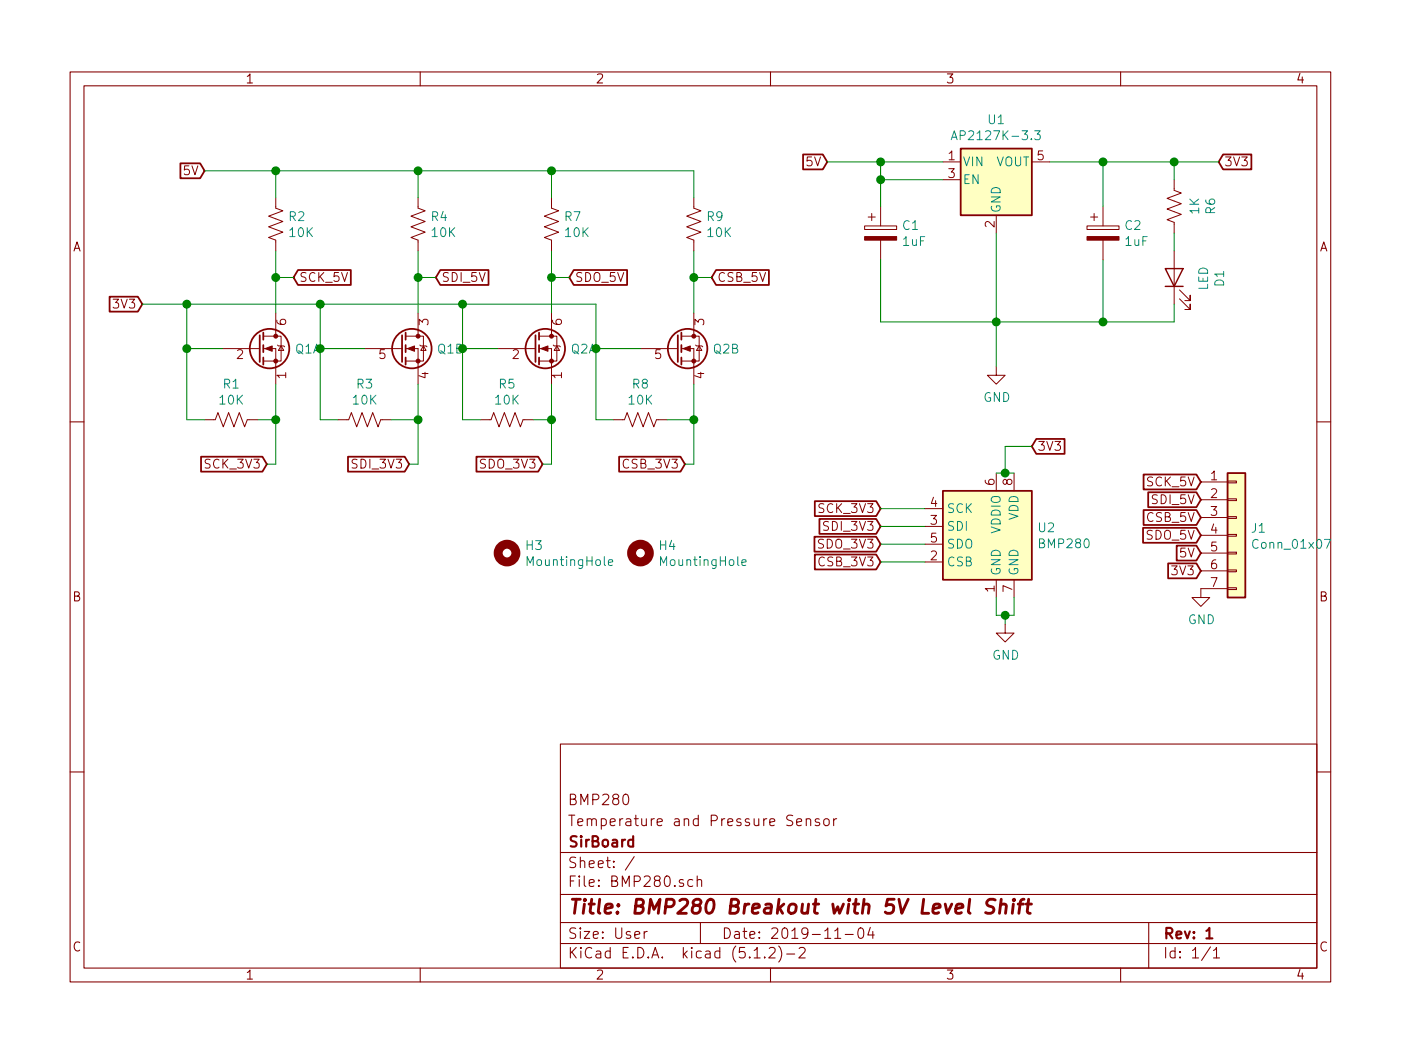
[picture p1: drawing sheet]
EESchema Schematic File Version 4
LIBS:BMP280-cache
EELAYER 29 0
EELAYER END
$Descr User 7874 5906
encoding utf-8
Sheet 1 1
Title "BMP280 Breakout with 5V Level Shift"
Date "2019-11-04"
Rev "1"
Comp "SirBoard"
Comment1 "Temperature and Pressure Sensor"
Comment2 "BMP280"
Comment3 ""
Comment4 ""
$EndDescr
$Comp
L Device:CP C1
U 1 1
P 4950 1300
F 0 "C1" H 5068 1345 50  0000 L CNN
F 1 "1uF" H 5068 1255 50  0000 L CNN
F 2 "Capacitor_SMD:C_0603_1608Metric" H 4988 1150 50  0001 C CNN
F 3 "~" H 4950 1300 50  0001 C CNN
F 4 "C29936" H 4950 1300 50  0001 C CNN "Part"
	1    4950 1300
	1    0    0    -1  
$EndComp
$Comp
L Device:CP C2
U 1 1
P 6200 1300
F 0 "C2" H 6318 1345 50  0000 L CNN
F 1 "1uF" H 6318 1255 50  0000 L CNN
F 2 "Capacitor_SMD:C_0603_1608Metric" H 6238 1150 50  0001 C CNN
F 3 "~" H 6200 1300 50  0001 C CNN
F 4 "C29936" H 6200 1300 50  0001 C CNN "Part"
	1    6200 1300
	1    0    0    -1  
$EndComp
Wire Wire Line
	4950 1450 4950 1800
Wire Wire Line
	4950 1800 5600 1800
Connection ~ 5600 1800
Wire Wire Line
	5300 900  4950 900 
Wire Wire Line
	4950 900  4950 1000
Wire Wire Line
	4950 1000 5300 1000
Wire Wire Line
	4950 1000 4950 1150
Connection ~ 4950 1000
Wire Wire Line
	5900 900  6200 900 
Wire Wire Line
	6200 900  6200 1150
Text GLabel 4650 900  0    50   Input ~ 0
5V
Wire Wire Line
	4650 900  4950 900 
Connection ~ 4950 900 
Text GLabel 6850 900  2    50   Input ~ 0
3V3
Wire Wire Line
	6850 900  6600 900 
Connection ~ 6200 900 
$Comp
L power:GND #PWR0101
U 1 1
P 5600 2050
F 0 "#PWR0101" H 5600 1800 50  0001 C CNN
F 1 "GND" H 5604 1878 50  0000 C CNN
F 2 "" H 5600 2050 50  0001 C CNN
F 3 "" H 5600 2050 50  0001 C CNN
	1    5600 2050
	1    0    0    -1  
$EndComp
Wire Wire Line
	5600 2050 5600 1800
$Comp
L Device:R_US R6
U 1 1
P 6600 1150
F 0 "R6" V 6803 1150 50  0000 C CNN
F 1 "1K" V 6713 1150 50  0000 C CNN
F 2 "Resistor_SMD:R_0603_1608Metric" V 6640 1140 50  0001 C CNN
F 3 "~" H 6600 1150 50  0001 C CNN
F 4 "C25585" V 6600 1150 50  0001 C CNN "Part"
	1    6600 1150
	1    0    0    -1  
$EndComp
$Comp
L Device:LED D1
U 1 1
P 6600 1550
F 0 "D1" H 6593 1297 50  0000 C CNN
F 1 "LED" H 6593 1387 50  0000 C CNN
F 2 "LED_SMD:LED_0603_1608Metric" H 6600 1550 50  0001 C CNN
F 3 "~" H 6600 1550 50  0001 C CNN
F 4 "C118330" H 6600 1550 50  0001 C CNN "Part"
	1    6600 1550
	0    -1   -1   0   
$EndComp
Wire Wire Line
	6600 1300 6600 1400
Wire Wire Line
	6600 1800 6600 1700
$Comp
L power:GND #PWR0106
U 1 1
P 5650 3500
F 0 "#PWR0106" H 5650 3250 50  0001 C CNN
F 1 "GND" H 5654 3328 50  0000 C CNN
F 2 "" H 5650 3500 50  0001 C CNN
F 3 "" H 5650 3500 50  0001 C CNN
	1    5650 3500
	1    0    0    -1  
$EndComp
Wire Wire Line
	6600 900  6600 1000
Text GLabel 5800 2500 2    50   Input ~ 0
3V3
Text GLabel 1150 950  0    50   Input ~ 0
5V
$Comp
L Sensor_Pressure:BMP280 U2
U 1 1
P 5600 3050
F 0 "U2" H 5830 3145 50  0000 L CNN
F 1 "BMP280" H 5830 3055 50  0000 L CNN
F 2 "Package_LGA:Bosch_LGA-8_2x2.5mm_P0.65mm_ClockwisePinNumbering" H 5600 2350 50  0001 C CNN
F 3 "https://ae-bst.resource.bosch.com/media/_tech/media/datasheets/BST-BMP280-DS001-19.pdf" H 5600 3050 50  0001 C CNN
F 4 "C83291" H 5600 3050 50  0001 C CNN "Part"
	1    5600 3050
	1    0    0    -1  
$EndComp
Connection ~ 6600 900 
Wire Wire Line
	6600 900  6200 900 
Wire Wire Line
	6600 1800 6200 1800
Connection ~ 6200 1800
Wire Wire Line
	6200 1800 5600 1800
Wire Wire Line
	6200 1450 6200 1800
$Comp
L Device:Q_DUAL_NMOS_S1G1D2S2G2D1 Q2
U 1 1
P 3000 1950
F 0 "Q2" H 3206 1950 50  0000 L CNN
F 1 "BSS138DW" H 3205 1905 50  0001 L CNN
F 2 "Package_TO_SOT_SMD:SOT-363_SC-70-6" H 3200 1950 50  0001 C CNN
F 3 "~" H 3200 1950 50  0001 C CNN
F 4 "C193381" H 3000 1950 50  0001 C CNN "Part"
	1    3000 1950
	1    0    0    -1  
$EndComp
$Comp
L Device:Q_DUAL_NMOS_S1G1D2S2G2D1 Q2
U 2 1
P 3800 1950
F 0 "Q2" H 4005 1950 50  0000 L CNN
F 1 "BSS138DW" H 4005 1905 50  0001 L CNN
F 2 "Package_TO_SOT_SMD:SOT-363_SC-70-6" H 4000 1950 50  0001 C CNN
F 3 "~" H 4000 1950 50  0001 C CNN
	2    3800 1950
	1    0    0    -1  
$EndComp
$Comp
L Regulator_Linear:AP2127K-3.3 U1
U 1 1
P 5600 1000
F 0 "U1" H 5600 1340 50  0000 C CNN
F 1 "AP2127K-3.3" H 5600 1250 50  0000 C CNN
F 2 "Package_TO_SOT_SMD:SOT-23-5" H 5600 1325 50  0001 C CNN
F 3 "https://www.diodes.com/assets/Datasheets/AP2127.pdf" H 5600 1100 50  0001 C CNN
F 4 "C156285" H 5600 1000 50  0001 C CNN "Part"
	1    5600 1000
	1    0    0    -1  
$EndComp
Wire Wire Line
	5600 1300 5600 1800
Text GLabel 4950 2850 0    50   Input ~ 0
SCK_3V3
Text GLabel 4950 2950 0    50   Input ~ 0
SDI_3V3
Text GLabel 4950 3050 0    50   Input ~ 0
SDO_3V3
Text GLabel 4950 3150 0    50   Input ~ 0
CSB_3V3
Wire Wire Line
	5200 2950 4950 2950
Wire Wire Line
	4950 2850 5200 2850
Wire Wire Line
	4950 3050 5200 3050
Wire Wire Line
	5200 3150 4950 3150
$Comp
L Device:R_US R7
U 1 1
P 3100 1250
F 0 "R7" H 3168 1295 50  0000 L CNN
F 1 "10K" H 3168 1205 50  0000 L CNN
F 2 "Resistor_SMD:R_0603_1608Metric" V 3140 1240 50  0001 C CNN
F 3 "~" H 3100 1250 50  0001 C CNN
F 4 "C99198" H 3100 1250 50  0001 C CNN "Part"
	1    3100 1250
	1    0    0    -1  
$EndComp
$Comp
L Device:R_US R9
U 1 1
P 3900 1250
F 0 "R9" H 3968 1295 50  0000 L CNN
F 1 "10K" H 3968 1205 50  0000 L CNN
F 2 "Resistor_SMD:R_0603_1608Metric" V 3940 1240 50  0001 C CNN
F 3 "~" H 3900 1250 50  0001 C CNN
F 4 "C99198" H 3900 1250 50  0001 C CNN "Part"
	1    3900 1250
	1    0    0    -1  
$EndComp
$Comp
L Device:R_US R5
U 1 1
P 2850 2350
F 0 "R5" V 2647 2350 50  0000 C CNN
F 1 "10K" V 2737 2350 50  0000 C CNN
F 2 "Resistor_SMD:R_0603_1608Metric" V 2890 2340 50  0001 C CNN
F 3 "~" H 2850 2350 50  0001 C CNN
F 4 "C99198" V 2850 2350 50  0001 C CNN "Part"
	1    2850 2350
	0    1    1    0   
$EndComp
Wire Wire Line
	3900 950  3900 1100
Wire Wire Line
	3100 1100 3100 950 
Connection ~ 3100 950 
Wire Wire Line
	3100 1400 3100 1550
Wire Wire Line
	2800 1950 2600 1950
Wire Wire Line
	2600 1950 2600 2350
Wire Wire Line
	2600 2350 2700 2350
Wire Wire Line
	3000 2350 3100 2350
Wire Wire Line
	3100 2350 3100 2150
Wire Wire Line
	3450 2350 3350 2350
Wire Wire Line
	3350 2350 3350 1950
Wire Wire Line
	3350 1950 3600 1950
$Comp
L Device:R_US R8
U 1 1
P 3600 2350
F 0 "R8" V 3397 2350 50  0000 C CNN
F 1 "10K" V 3487 2350 50  0000 C CNN
F 2 "Resistor_SMD:R_0603_1608Metric" V 3640 2340 50  0001 C CNN
F 3 "~" H 3600 2350 50  0001 C CNN
F 4 "C99198" V 3600 2350 50  0001 C CNN "Part"
	1    3600 2350
	0    1    1    0   
$EndComp
Wire Wire Line
	3750 2350 3900 2350
Wire Wire Line
	3900 2350 3900 2150
Wire Wire Line
	3100 950  3900 950 
$Comp
L Device:Q_DUAL_NMOS_S1G1D2S2G2D1 Q1
U 1 1
P 1450 1950
F 0 "Q1" H 1656 1950 50  0000 L CNN
F 1 "BSS138DW" H 1655 1905 50  0001 L CNN
F 2 "Package_TO_SOT_SMD:SOT-363_SC-70-6" H 1650 1950 50  0001 C CNN
F 3 "~" H 1650 1950 50  0001 C CNN
F 4 "C193381" H 1450 1950 50  0001 C CNN "Part"
	1    1450 1950
	1    0    0    -1  
$EndComp
$Comp
L Device:Q_DUAL_NMOS_S1G1D2S2G2D1 Q1
U 2 1
P 2250 1950
F 0 "Q1" H 2455 1950 50  0000 L CNN
F 1 "BSS138DW" H 2455 1905 50  0001 L CNN
F 2 "Package_TO_SOT_SMD:SOT-363_SC-70-6" H 2450 1950 50  0001 C CNN
F 3 "~" H 2450 1950 50  0001 C CNN
	2    2250 1950
	1    0    0    -1  
$EndComp
$Comp
L Device:R_US R2
U 1 1
P 1550 1250
F 0 "R2" H 1618 1295 50  0000 L CNN
F 1 "10K" H 1618 1205 50  0000 L CNN
F 2 "Resistor_SMD:R_0603_1608Metric" V 1590 1240 50  0001 C CNN
F 3 "~" H 1550 1250 50  0001 C CNN
F 4 "C99198" H 1550 1250 50  0001 C CNN "Part"
	1    1550 1250
	1    0    0    -1  
$EndComp
$Comp
L Device:R_US R4
U 1 1
P 2350 1250
F 0 "R4" H 2418 1295 50  0000 L CNN
F 1 "10K" H 2418 1205 50  0000 L CNN
F 2 "Resistor_SMD:R_0603_1608Metric" V 2390 1240 50  0001 C CNN
F 3 "~" H 2350 1250 50  0001 C CNN
F 4 "C99198" H 2350 1250 50  0001 C CNN "Part"
	1    2350 1250
	1    0    0    -1  
$EndComp
$Comp
L Device:R_US R1
U 1 1
P 1300 2350
F 0 "R1" V 1097 2350 50  0000 C CNN
F 1 "10K" V 1187 2350 50  0000 C CNN
F 2 "Resistor_SMD:R_0603_1608Metric" V 1340 2340 50  0001 C CNN
F 3 "~" H 1300 2350 50  0001 C CNN
F 4 "C99198" V 1300 2350 50  0001 C CNN "Part"
	1    1300 2350
	0    1    1    0   
$EndComp
Wire Wire Line
	2350 950  2350 1100
Wire Wire Line
	1550 1100 1550 950 
Wire Wire Line
	2350 1400 2350 1550
Wire Wire Line
	1250 1950 1050 1950
Wire Wire Line
	1050 1950 1050 2350
Wire Wire Line
	1050 2350 1150 2350
Wire Wire Line
	1450 2350 1550 2350
Wire Wire Line
	1550 2350 1550 2150
Wire Wire Line
	1900 2350 1800 2350
Wire Wire Line
	1800 2350 1800 1950
Wire Wire Line
	1800 1950 2050 1950
$Comp
L Device:R_US R3
U 1 1
P 2050 2350
F 0 "R3" V 1847 2350 50  0000 C CNN
F 1 "10K" V 1937 2350 50  0000 C CNN
F 2 "Resistor_SMD:R_0603_1608Metric" V 2090 2340 50  0001 C CNN
F 3 "~" H 2050 2350 50  0001 C CNN
F 4 "C99198" V 2050 2350 50  0001 C CNN "Part"
	1    2050 2350
	0    1    1    0   
$EndComp
Wire Wire Line
	2200 2350 2350 2350
Wire Wire Line
	2350 2350 2350 2150
Wire Wire Line
	2350 950  3100 950 
Wire Wire Line
	2350 950  1550 950 
Connection ~ 2350 950 
Wire Wire Line
	1150 950  1550 950 
Connection ~ 1550 950 
Text GLabel 800  1700 0    50   Input ~ 0
3V3
Wire Wire Line
	800  1700 1050 1700
Wire Wire Line
	1050 1700 1050 1950
Connection ~ 1050 1950
Wire Wire Line
	1550 1400 1550 1550
Wire Wire Line
	1050 1700 1800 1700
Wire Wire Line
	1800 1700 1800 1950
Connection ~ 1050 1700
Connection ~ 1800 1950
Wire Wire Line
	1800 1700 2600 1700
Wire Wire Line
	3350 1700 3350 1950
Connection ~ 1800 1700
Connection ~ 3350 1950
Wire Wire Line
	2600 1950 2600 1700
Connection ~ 2600 1950
Connection ~ 2600 1700
Wire Wire Line
	2600 1700 3350 1700
Text GLabel 1500 2600 0    50   Input ~ 0
SCK_3V3
Text GLabel 2300 2600 0    50   Input ~ 0
SDI_3V3
Text GLabel 3050 2600 0    50   Input ~ 0
SDO_3V3
Text GLabel 3850 2600 0    50   Input ~ 0
CSB_3V3
Wire Wire Line
	3850 2600 3900 2600
Wire Wire Line
	3900 2600 3900 2350
Connection ~ 3900 2350
Wire Wire Line
	3100 2600 3050 2600
Wire Wire Line
	3100 2350 3100 2600
Connection ~ 3100 2350
Wire Wire Line
	2350 2350 2350 2600
Wire Wire Line
	2350 2600 2300 2600
Connection ~ 2350 2350
Wire Wire Line
	1550 2350 1550 2600
Wire Wire Line
	1550 2600 1500 2600
Connection ~ 1550 2350
Wire Wire Line
	3900 1400 3900 1550
Text GLabel 1650 1550 2    50   Input ~ 0
SCK_5V
Text GLabel 2450 1550 2    50   Input ~ 0
SDI_5V
Text GLabel 3200 1550 2    50   Input ~ 0
SDO_5V
Text GLabel 4000 1550 2    50   Input ~ 0
CSB_5V
Wire Wire Line
	4000 1550 3900 1550
Connection ~ 3900 1550
Wire Wire Line
	3900 1550 3900 1750
Wire Wire Line
	3200 1550 3100 1550
Connection ~ 3100 1550
Wire Wire Line
	3100 1550 3100 1750
Connection ~ 2350 1550
Wire Wire Line
	2350 1550 2350 1750
Wire Wire Line
	1650 1550 1550 1550
Connection ~ 1550 1550
Wire Wire Line
	1550 1550 1550 1750
Wire Wire Line
	2350 1550 2450 1550
Wire Wire Line
	5600 3350 5600 3450
Wire Wire Line
	5600 3450 5650 3450
Wire Wire Line
	5700 3450 5700 3350
Wire Wire Line
	5650 3500 5650 3450
Connection ~ 5650 3450
Wire Wire Line
	5650 3450 5700 3450
Wire Wire Line
	5800 2500 5650 2500
Wire Wire Line
	5650 2500 5650 2650
Wire Wire Line
	5650 2650 5700 2650
Wire Wire Line
	5650 2650 5600 2650
Connection ~ 5650 2650
Text GLabel 6750 2700 0    50   Input ~ 0
SCK_5V
Text GLabel 6750 2800 0    50   Input ~ 0
SDI_5V
Text GLabel 6750 2900 0    50   Input ~ 0
CSB_5V
Text GLabel 6750 3000 0    50   Input ~ 0
SDO_5V
$Comp
L power:GND #PWR0102
U 1 1
P 6750 3300
F 0 "#PWR0102" H 6750 3050 50  0001 C CNN
F 1 "GND" H 6754 3128 50  0000 C CNN
F 2 "" H 6750 3300 50  0001 C CNN
F 3 "" H 6750 3300 50  0001 C CNN
	1    6750 3300
	1    0    0    -1  
$EndComp
$Comp
L Connector_Generic:Conn_01x07 J1
U 1 1
P 6950 3000
F 0 "J1" H 7029 3042 50  0000 L CNN
F 1 "Conn_01x07" H 7029 2952 50  0000 L CNN
F 2 "Connector_PinHeader_2.54mm:PinHeader_1x07_P2.54mm_Vertical" H 6950 3000 50  0001 C CNN
F 3 "~" H 6950 3000 50  0001 C CNN
	1    6950 3000
	1    0    0    -1  
$EndComp
Text GLabel 6750 3200 0    50   Input ~ 0
3V3
Text GLabel 6750 3100 0    50   Input ~ 0
5V
$Comp
L Mechanical:MountingHole H4
U 1 1
P 3600 3100
F 0 "H4" H 3700 3145 50  0000 L CNN
F 1 "MountingHole" H 3700 3055 50  0000 L CNN
F 2 "MountingHole:MountingHole_2.7mm_M2.5_ISO14580_Pad" H 3600 3100 50  0001 C CNN
F 3 "~" H 3600 3100 50  0001 C CNN
	1    3600 3100
	1    0    0    -1  
$EndComp
$Comp
L Mechanical:MountingHole H3
U 1 1
P 2850 3100
F 0 "H3" H 2950 3145 50  0000 L CNN
F 1 "MountingHole" H 2950 3055 50  0000 L CNN
F 2 "MountingHole:MountingHole_2.7mm_M2.5_ISO14580_Pad" H 2850 3100 50  0001 C CNN
F 3 "~" H 2850 3100 50  0001 C CNN
	1    2850 3100
	1    0    0    -1  
$EndComp
$EndSCHEMATC
